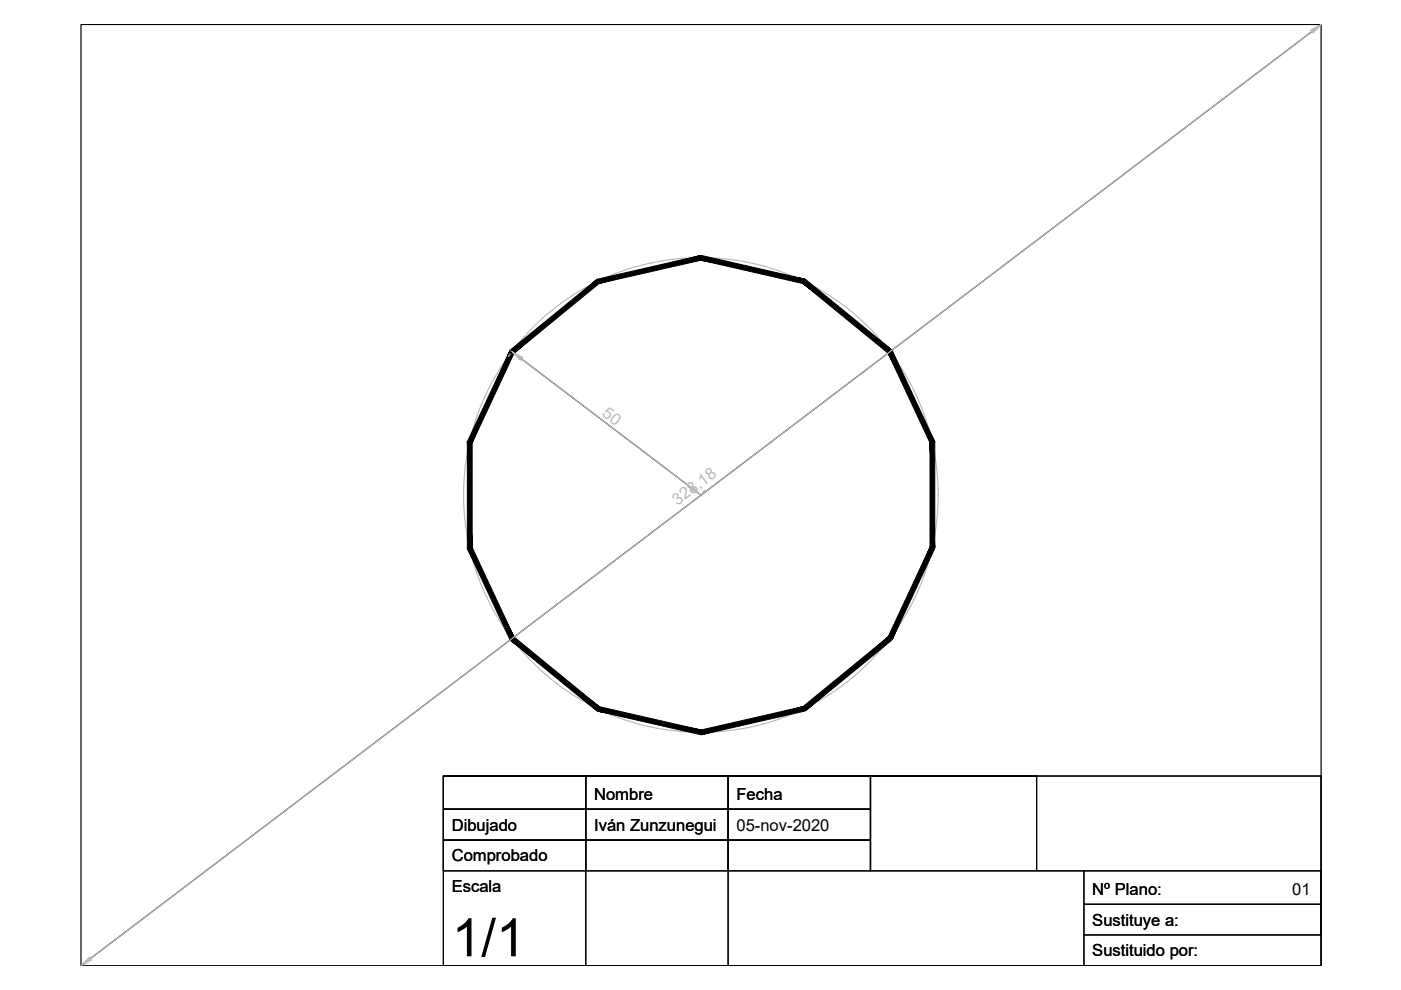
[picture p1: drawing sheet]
<svg xmlns="http://www.w3.org/2000/svg" width="297mm" height="210mm" viewBox="0 0 297 210" stroke-linecap="round" stroke-linejoin="round" font-family="sans-serif">
<!-- layer: 0 -->
<g fill="none" stroke="#000" stroke-width=".25">
<path d="M17.2 5.2h262.9v199.6h-262.9zM280.1 5.2l-262.9 199.6M108.6 74.6l40 30.4M94 164.5h186.1v40.3h-186.1zM94 164.5h30.2v7.1h-30.2zM94 171.6h30.2v6.5h-30.2zM94 178.1h30.2v6.5h-30.2zM124.2 164.5h30.2v7.1h-30.2zM124.2 171.6h30.2v6.5h-30.2zM124.2 178.1h30.2v6.5h-30.2zM154.4 164.5h30.2v7.1h-30.2zM154.4 171.6h30.2v6.5h-30.2z"/>
<path d="M154.4 178.1h30.2v6.5h-30.2zM184.6 164.5h35.2v20.1h-35.2zM124.2 184.6v20.2M154.4 184.6v20.2M219.8 184.6h60.3v7.1h-50.3M229.8 184.6v20.2h-45.2M280.1 191.7v6.5h-50.3"/>
</g>
<!-- layer: auxiliar -->
<g fill="none" stroke="#bababa" stroke-width=".25">
<path d="M278.1 6.7l-258.9 196.6M108.2 75l-.4 .6M110.6 76.1l36 27.3M149.4 104l-.4 .5"/>
<circle cx="148.6" cy="105" r="50.3"/>
</g>
<!-- layer: 0 -->
<g fill="#000" stroke="#000" stroke-width=".21">
<path d="M148.7 54.2l-.2 .9 22.1 4.1zM148.5 55.1l22.1 4.1-.3 .9z"/>
<path d="M127 60.1l21.7-5-.2-.9zM126.6 59.2l21.9-5-21.5 5.9zM108.9 75l18.1-14.9-.4-.9zM108.3 74.2l18.3-15-17.7 15.8z"/>
<path d="M197.2 93.9v22.2h1zM197.2 93.9l1-.2v22.4zM188.3 74.9l8.9 19 1-.2zM188.3 74.9l.8-.7 9.1 19.5zM170.2 60.1l18.1 14.8 .8-.7zM170.8 59.3l18.3 14.9-18.9-14.1z"/>
<path d="M197.2 115.9l-8 19.7 8.9-19.2zM197.2 115.9l-8 19.7-1-.4z"/>
<path d="M99.1 116.3l9 19.3 .9-.4zM99.1 116.3l1-.2 8.9 19.1zM99.1 93.7v22.6l1-.2zM99.1 93.7l1 .2v22.2zM108.1 74.4l-9 19.3 1 .2zM108.1 74.4l.9 .4-8.9 19.1z"/>
<path d="M108.9 135l-.6 .8 18.8 14.1zM108.3 135.8l18.8 14.1-.6 .8z"/>
<path d="M170.8 150.7l18.2-14.9-.6-.8zM170.2 149.9l18.2-14.9-17.6 15.7z"/>
<path d="M148.5 154.8l.2 1 21.6-6zM148.7 155.8l21.6-6 .3 1z"/>
<path d="M126.7 150.8l21.8 5 .2-1zM126.9 149.8l21.8 5-22-4z"/>
</g>
<!-- layer: auxiliar -->
<g fill="#bababa" stroke="#bababa" stroke-width=".21">
<path d="M108.6 74.6l2.2 1.2-.5 .6z"/>
<path d="M146.9 103.1l1.7 1.9-2.2-1.2z"/>
<path d="M18.9 202.9l.5 .7-2.2 1.2z"/>
<path d="M277.9 6.4l2.2-1.2-1.7 1.8z"/>
</g>
<text font-size="11.2" x="95.8" y="202.8">1/1</text>
<g font-size="3.5" fill="#bababa">
<text x="127.5" y="88" transform="rotate(37 127.5 88)">50</text>
<text x="143.7" y="107.3" transform="rotate(-37 143.7 107.3)">328,18</text>
</g>
<g font-size="3.5">
<text x="126" y="169.6">Nombre</text>
<text x="156.2" y="169.6">Fecha</text>
<text x="95.8" y="176.1">Dibujado</text>
<text x="126" y="176.1">Iván Zunzunegui</text>
<text x="156.2" y="176.1">05-nov-2020</text>
<text x="95.8" y="182.7">Comprobado</text>
<text x="95.8" y="189.2">Escala</text>
<text x="231.6" y="189.7">Nº Plano:</text>
<text x="274" y="189.7">01</text>
<text x="231.6" y="196.2">Sustituye a:</text>
<text x="231.6" y="202.8">Sustituido por:</text>
</g>
</svg>
